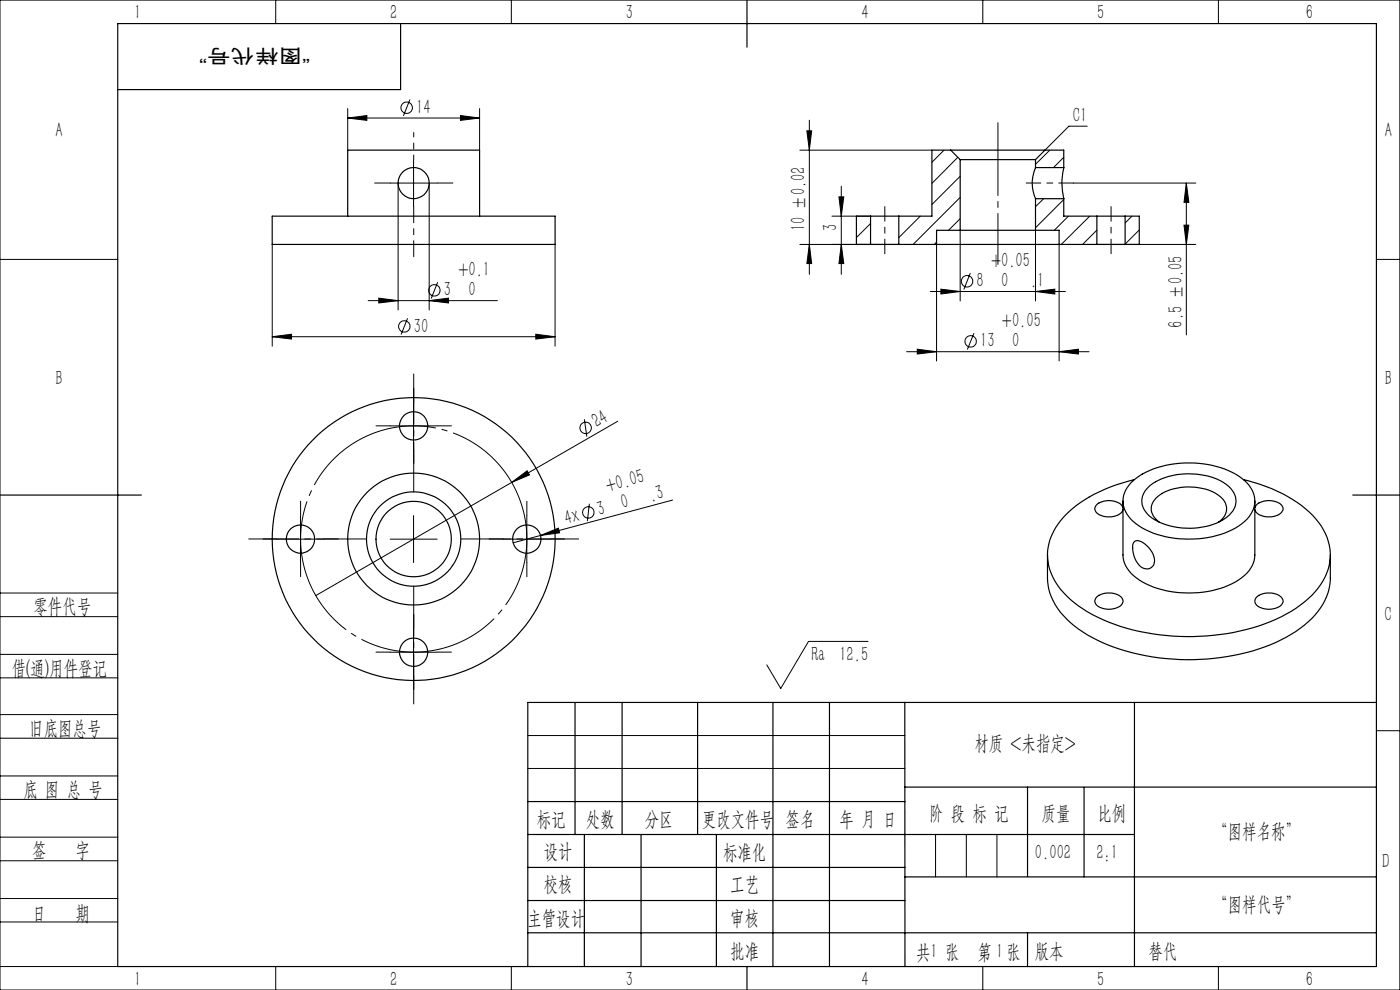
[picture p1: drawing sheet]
<svg xmlns="http://www.w3.org/2000/svg" width="297mm" height="210mm" viewBox="0 0 297 210" stroke-linecap="round" stroke-linejoin="round" font-family="sans-serif">
<g fill="none" stroke="#000" stroke-width=".21">
<path d="M0 0h297v210h-297zM58.5 0v5M108.5 0v5M208.5 0v5M258.5 0v5M73.8 25l4-.5v1zM73.8 23v8.8M73.8 25h27.9M82.8 38.8h9.9M84.5 38.8v26.9M87 21.1l-1.4 3.5M87.7 33.9v9.9"/>
<path d="M91.1 38.8v26.9M97.7 24.5l4 .5-4 .5zM101.7 23v8.8M169.7 31.8h28M171.2 27.8h1l-.5 4zM171.7 25.5v32.7M178.5 39.5v18.7M200.3 31.8l-2.6 2.6M203.2 33.4l-5.5 5.5M203.7 37.4l-6 6M222.7 31.8l-3 3M225.7 33.4l-2.2 2.2"/>
<path d="M227.7 38.8h26M230.6 26.8h-3.8l-5.1 5M251.7 38.8l.5 4.1h-1zM251.7 38.8v32.2M0 55h25M57.7 51.8v21.6M92.9 59.9l-1.4 3.4M117.8 51.8v21.6M169.7 51.8h21M171.7 51.8l.5 4.1h-1zM176.5 45.9h8.2M178 41.8h1l-.5 4.1z"/>
<path d="M178.5 51.8l.5 4.1h-1zM181.8 45.9h-.1M184.7 47.4l-3 3M190.7 45.9h.1M195.2 45.9l-4.5 4.5M198.7 51.8v24.8M198.7 51.4l-.5 .4M203.7 48.9v14.9M203.7 41.9l-10 9.9M203.7 46.4l-2.5 2.5M205.8 57.9l-1.3 3.5M219.7 48.9v14.9"/>
<path d="M221.4 42.1l-1.7 1.7M224.7 51.8v24.8M225.7 42.3l-6 6M226.7 45.9l-3 3M231.2 45.9l-6.1 5.9M232.7 48.8l-3 3M232.7 51.8h21M240.1 45.9l-1.4 1.4M241.7 48.8l-3 3M251.2 47.8h1l-.5 4zM292 55h5M57.7 71.4l4.1-.5v1z"/>
<path d="M57.7 71.4h60.1M78.1 63.8h27.4M80.4 63.2l4.1 .6-4.1 .5zM86.5 67.5l-1.4 3.5M91.1 63.8l4-.6v1.1zM113.7 70.9l4.1 .5-4.1 .5zM192.3 74.6h38.7M194.6 74.1l4.1 .5-4.1 .5zM197.3 61.8h28.7M199.6 61.3l4.1 .5-4.1 .6zM206.6 70.7l-1.4 3.4M219.7 61.8l4.1-.5v1.1z"/>
<path d="M224.7 74.6l4.1-.5v1zM82.8 90.3h9.9M87.7 85.4v9.9M124 88.9l.5 3.7M131.1 89.4l-22.6 12.9M58.7 114.4h10.1M63.7 109.4v9.9M82.8 114.4h9.9M87.7 109.4v9.9M106.8 114.4h10M108.5 102.3l3.3-2.4 .5 .8zM108.5 102.3l-41.5 24.1"/>
<path d="M111.8 109.4v9.9M114.7 113.6l3.8-1.6 .2 1zM125 106.8l-.4 3.8M142.7 106.1l-33.8 9M0 138.8h25M0 125.8h25M0 130.8h25M82.8 138.4h9.9M87.7 133.3v10.1M184.1 136.1h-12.6l-5.9 9.9-2.9-5M0 143.8h25M0 156.6h25"/>
<path d="M0 151.6h25M112 156h80M292 155h5M0 169.6h25M0 164.6h25M0 177.6h25M112 163h80M198.5 177v9M205 177v9M211.5 177v9M0 182.6h25M0 190.6h25"/>
<path d="M0 195.6h25M0 205h25M58.5 205v5M108.5 205v5M208.5 205v5M258.5 205v5"/>
<circle cx="86.3" cy="22.9" r="1.22"/>
<circle cx="205.2" cy="59.7" r="1.21"/>
<circle cx="85.8" cy="69.2" r="1.22"/>
<circle cx="92.2" cy="61.6" r="1.22"/>
<circle cx="205.9" cy="72.4" r="1.21"/>
<circle cx="124.2" cy="90.8" r="1.22"/>
<circle cx="124.8" cy="108.7" r="1.22"/>
</g>
<path d="M110.7 107.3a24 24 0 0 0-40.2-9.7 24 24 0 0 0 11 39.9 24 24 0 0 0 29.6-28.8l-.4-1.4" fill="none" stroke="#000" stroke-width=".21" stroke-dasharray="30.5 1.3 1.3 1.3" stroke-dashoffset="8.4" stroke-linecap="butt"/>
<path d="M87.8 33.8v-5.7" fill="none" stroke="#000" stroke-width=".21" stroke-dasharray="30.5 1.3 1.3 1.3" stroke-dashoffset="29.5"/>
<g fill="none" stroke="#000" stroke-width=".21" stroke-dasharray="30.5 1.3 1.3 1.3">
<path d="M82.8 38.8h-3.3M92.8 38.8h3.3M82.8 90.3h-3M87.8 85.3v-3M87.8 95.3v3M92.8 90.3h3M58.8 114.3h-3M63.8 109.3v-3M63.8 119.3v3M68.8 114.3h3M106.8 114.3h-3M111.8 109.3v-3"/>
<path d="M111.8 119.3v3M116.8 114.3h3M82.8 138.3h-3M87.8 133.3v-3M92.8 138.3h3M87.8 143.3v3"/>
</g>
<path d="M87.8 43.8v10.7" fill="none" stroke="#000" stroke-width=".21" stroke-dasharray="30.5 1.3 1.3 1.3" stroke-dashoffset="27.1"/>
<path d="M217.7 38.8h10M187.7 43.8v10M235.7 43.8v10" fill="none" stroke="#000" stroke-width=".21" stroke-dasharray="30.5 1.3 1.3 1.3" stroke-dashoffset="27.4"/>
<path d="M211.7 26v30.1" fill="none" stroke="#000" stroke-width=".21" stroke-dasharray="30.5 1.3 1.3 1.3" stroke-dashoffset="15"/>
<path d="M77.8 114.3h-25M87.8 104.3v-25M97.8 114.3h25M87.8 124.3v25" fill="none" stroke="#000" stroke-width=".21" stroke-dasharray="30.5 1.3 1.3 1.3" stroke-dashoffset="19.9"/>
<g fill="none" stroke="#000" stroke-width=".25">
<path d="M25 5h267v200h-267zM85 5v14h-60M158.5 0v10M201.7 31.8h20M201.7 31.8h-4v14.1h-7M201.7 31.8l2 2.1M203.7 33.9h16M203.7 33.9v15M219.7 35.6a8.1 8.1 0 0 0 0 6.5M219.7 33.9v1.7M219.7 35.6h6M221.7 31.8h4v3.8"/>
<path d="M221.7 31.8l-2 2.1M225.7 35.6a14.2 14.2 0 0 0 0 6.5M57.7 45.9h60.1v5.9h-60.1zM73.8 45.9v-14.1h27.9v14.1M184.7 51.8h6M184.7 45.9h6M184.7 45.9h-3v5.9h3M184.7 45.9v5.9M190.7 45.9v5.9M190.7 51.8h8M198.7 51.8h26M203.7 48.9h16"/>
<path d="M203.7 48.9h-5v2.9M219.7 42.1v6.8M219.7 42.1h6M219.7 48.9h5v2.9M224.7 51.8h8M225.7 42.1v3.8h7M232.7 51.8h6M232.7 45.9h6M232.7 45.9v5.9M238.7 45.9h3v5.9h-3M238.7 45.9v5.9M0 105h30"/>
<path d="M222.2 117.7v4.9a13.3 13.3 0 0 0 5.7 10.2 38 38 0 0 0 20.8 7 45.4 45.4 0 0 0 24.2-4.7 17.5 17.5 0 0 0 8.9-9.4l.4-2.6v-5.4M238.2 106.3v11.4a7.4 7.4 0 0 0 4.9 6.1 22 22 0 0 0 19-.4 7 7 0 0 0 4.1-5.7v-11.4M238.2 107.7a3.5 3.5 0 0 0-4.3-1.3 1.68 1.68 0 0 0-1.6 1.8 3.3 3.3 0 0 0 3.9 1.4 2.43 2.43 0 0 0 2-1.4M239.9 102.4a18.1 18.1 0 0 1 13.3-4.2 16.4 16.4 0 0 1 11.8 4.7 5.3 5.3 0 0 1-1 7.8 18.3 18.3 0 0 1-12.8 3.6 16.7 16.7 0 0 1-11.3-4.1 5.3 5.3 0 0 1 0-7.8zM240.6 101.7a28.8 28.8 0 0 0-15.5 8.6 11 11 0 0 0 .5 15.4 29.3 29.3 0 0 0 14.7 7.9 48.5 48.5 0 0 0 31.5-2.8 19.4 19.4 0 0 0 9.6-9.2 11.2 11.2 0 0 0-2.9-12.3 30.3 30.3 0 0 0-14.7-7.6M240.7 114.9a2.26 2.26 0 0 1 2.6 .9 3.5 3.5 0 0 1 1.2 4.3 1.99 1.99 0 0 1-3.2-.6 5.3 5.3 0 0 1-.8-4.4zM243.6 103.4a13.5 13.5 0 0 1 10.9-2.7 9.6 9.6 0 0 1 7.2 3.8 3.9 3.9 0 0 1-1.3 5.1 14.9 14.9 0 0 1-12.1 2 8.1 8.1 0 0 1-5.8-4 3.8 3.8 0 0 1 1.1-4.2zM245.9 110.8a3.2 3.2 0 0 1-1.7-3 3.2 3.2 0 0 1 1.9-2.8 12 12 0 0 1 12.5 .2 3.2 3.2 0 0 1-.1 5.6M266.2 107.7a3.5 3.5 0 0 1 4.3-1.3 1.75 1.75 0 0 1 1.7 1.8 3.7 3.7 0 0 1-4.8 1.1l-.9-.6-.3-.5M287 105h10M232.6 126.7a4.3 4.3 0 0 1 5.3 0 1.35 1.35 0 0 1-.9 2.2 4.1 4.1 0 0 1-4.6-.9 1.01 1.01 0 0 1 .2-1.3zM266.5 126.7a4.3 4.3 0 0 1 5.4 0 1.32 1.32 0 0 1 .2 1.4 1.32 1.32 0 0 1-1.1 .8 4.1 4.1 0 0 1-4.7-.9l-.1-.8z"/>
<path d="M122 149v28M132 149v28M148 149v28M164 149v56M176 149v56M191.9 149l.1 56M240.7 149v56M292 149h-180v56M112 177h128.7M112 170h80M124 177v28M136 177v28"/>
<path d="M152 177v28M191.9 167h100.1M218 167v18.9M230 167v19M112 197.9h180M112 184h80M112 191h80M192 186h100M218 197.9v7.1M158.5 205v5"/>
<circle cx="87.8" cy="38.8" r="3.3"/>
<circle cx="87.7" cy="90.3" r="3"/>
<circle cx="63.7" cy="114.3" r="3"/>
<circle cx="87.8" cy="114.3" r="30"/>
<circle cx="87.8" cy="114.3" r="10"/>
<circle cx="87.8" cy="114.4" r="14"/>
<circle cx="87.8" cy="114.3" r="8"/>
<circle cx="111.8" cy="114.3" r="2.99"/>
<circle cx="87.7" cy="138.4" r="3"/>
</g>
<g fill="#000">
<path d="M108.5 102.3l3.3-2.4 .5 .8zM114.7 113.6l3.8-1.6 .2 1z"/>
<path d="M251.7 38.8l.5 4.1h-1zM251.2 47.8h1l-.5 4zM178 41.8h1l-.5 4.1zM178.5 51.8l.5 4.1h-1z"/>
<path d="M171.7 51.8l.5 4.1h-1zM171.2 27.8h1l-.5 4z"/>
<path d="M57.7 71.4l4.1-.5v1zM113.7 70.9l4.1 .5-4.1 .5zM73.8 25l4-.5v1zM97.7 24.5l4 .5-4 .5zM80.4 63.2l4.1 .6-4.1 .5zM91.1 63.8l4-.6v1.1zM194.6 74.1l4.1 .5-4.1 .5zM224.7 74.6l4.1-.5v1zM199.6 61.3l4.1 .5-4.1 .6zM219.7 61.8l4.1-.5v1.1z"/>
</g>
<g font-size="4.4">
<text x="28.5" y="4.1">1</text>
<text x="82.7" y="4.1">2</text>
<text x="132.7" y="4.1">3</text>
<text x="182.7" y="4.1">4</text>
<text x="232.7" y="4.1">5</text>
<text x="277" y="4.1">6</text>
<text x="11.7" y="29.1">A</text>
<text x="88.3" y="24.1">14</text>
<text x="227.6" y="25.9">C1</text>
<text x="293.8" y="29.1">A</text>
<text x="170.8" y="49.1" transform="rotate(-90 170.8 49.1)">10 ±0.02</text>
<text x="177.6" y="49.1" transform="rotate(-90 177.6 49.1)">3</text>
<text x="97.2" y="58.5">+0.1</text>
<text x="210.2" y="56.6">+0.05</text>
<text x="94.2" y="62.9">3</text>
<text x="99.4" y="62.9">0</text>
<text x="207.2" y="61">8</text>
<text x="212.4" y="60.9">0</text>
<text x="218.5" y="60.9">.1</text>
<text x="87.8" y="70.5">30</text>
<text x="212.5" y="69.3">+0.05</text>
<text x="250.8" y="69.5" transform="rotate(-90 250.8 69.5)">6.5 ±0.05</text>
<text x="207.9" y="73.7">13</text>
<text x="214.7" y="73.7">0</text>
<text x="11.7" y="81.6">B</text>
<text x="293.8" y="81.6">B</text>
<text x="126.6" y="90.9" transform="rotate(-30 126.6 90.9)">24</text>
<text x="128.9" y="104.4" transform="rotate(-15 128.9 104.4)">+0.05</text>
<text x="138.1" y="106.5" transform="rotate(-15 138.1 106.5)">.3</text>
<text x="120.2" y="111.3" transform="rotate(-15 120.2 111.3)">4x</text>
<text x="127.1" y="109.4" transform="rotate(-15 127.1 109.4)">3</text>
<text x="132.1" y="108.1" transform="rotate(-15 132.1 108.1)">0</text>
<text x="7.1" y="130.1">零件代号</text>
<text x="293.7" y="131.6">C</text>
<text x="2.5" y="143.2">借(通)用件登记</text>
<text x="172.2" y="140.1">Ra 12.5</text>
<text x="6.2" y="155.8">旧底图总号</text>
<text x="206.7" y="159.1">材质 &lt;未指定&gt;</text>
<text x="5" y="168.9">底 图 总 号</text>
<text x="197.1" y="173.8">阶 段 标 记</text>
<text x="221" y="173.8">质量</text>
<text x="232.8" y="173.8">比例</text>
<text x="113.9" y="175.2">标记</text>
<text x="124.3" y="175.2">处数</text>
<text x="136.8" y="175.2">分区</text>
<text x="148.9" y="175.2">更改文件号</text>
<text x="166.7" y="175.2">签名</text>
<text x="178.1" y="175.2">年 月 日</text>
<text x="257.4" y="177.8">“图样名称”</text>
<text x="6.8" y="181.9">签</text>
<text x="16" y="181.9">字</text>
<text x="115.3" y="182.1">设计</text>
<text x="153.4" y="182.2">标准化</text>
<text x="219.6" y="182.1">0.002</text>
<text x="232.6" y="182.1">2:1</text>
<text x="293.2" y="184.1">D</text>
<text x="115.3" y="189">校核</text>
<text x="154.9" y="189">工艺</text>
<text x="6.8" y="195.2">日</text>
<text x="16" y="195.2">期</text>
<text x="111.9" y="196.2">主管设计</text>
<text x="154.9" y="196.2">审核</text>
<text x="257.4" y="193.2">“图样代号”</text>
<text x="154.9" y="203.1">批准</text>
<text x="194.4" y="203.4">共 张</text>
<text x="197.4" y="203.1">1</text>
<text x="207.4" y="203.4">第 张</text>
<text x="211.3" y="203.1">1</text>
<text x="219.5" y="203.1">版本</text>
<text x="243.6" y="203.1">替代</text>
<text x="28.5" y="209.1">1</text>
<text x="82.7" y="209.1">2</text>
<text x="132.7" y="209.1">3</text>
<text x="182.7" y="209.1">4</text>
<text x="232.7" y="209.1">5</text>
<text x="277" y="209.1">6</text>
</g>
<text font-size="4.1" x="65.8" y="10.4" transform="rotate(-180 65.8 10.4)">“图样代号”</text>
</svg>
